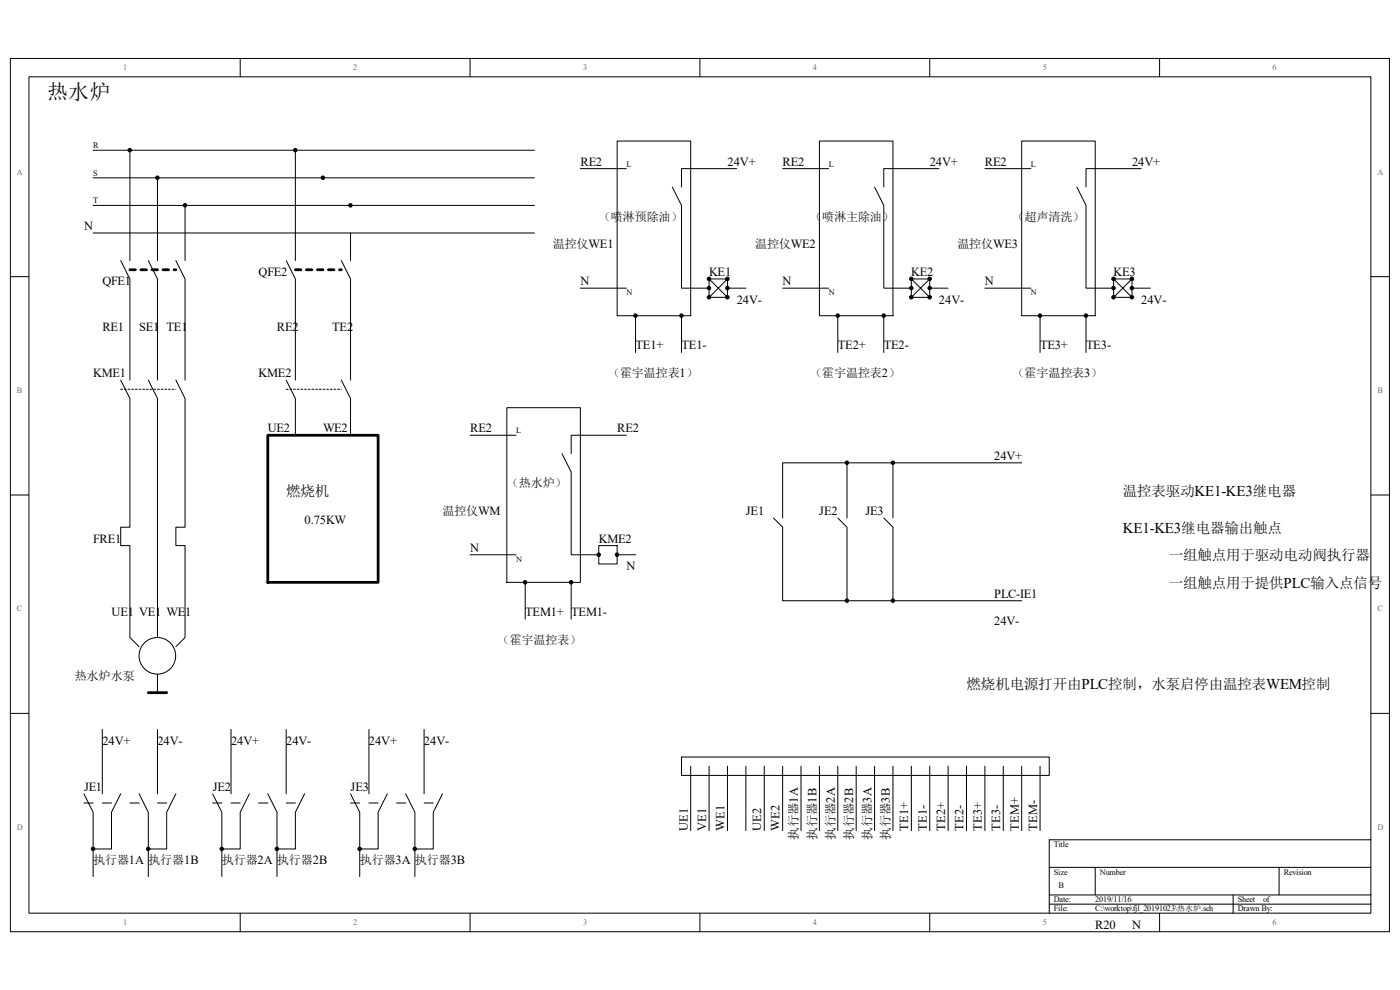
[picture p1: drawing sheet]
<svg xmlns="http://www.w3.org/2000/svg" width="297mm" height="210mm" viewBox="0 0 297 210" stroke-linecap="round" stroke-linejoin="round" font-family="sans-serif">
<path d="M2.2 12.4h292.6v185.3h-292.6z" fill="none" stroke="#000" stroke-width=".21"/>
<path d="M6.2 16.3h284.6v177.4h-284.6z" fill="#fff"/>
<g fill="none" stroke="#000" stroke-width=".21">
<path d="M6.1 16.3h284.7v177.4h-284.7zM51 12.4v3.9M99.7 12.4v3.9M148.5 12.4v3.9M197.2 12.4v3.9M246 12.4v3.9M19.8 31.9h93.6M19.8 37.7h93.6M27.6 31.9v23.4M33.4 37.7v17.6M62.7 31.9v23.4M123.1 35.8h9.8"/>
<path d="M130.9 29.9h15.6v37.1h-15.6zM142.6 39.7l2 3.9v17.5h5.8M156.3 35.8h-11.7v3.9M166 35.8h9.8M173.8 29.9h15.6v37.1h-15.6zM185.5 39.7l2 3.9v17.5h5.8M199.2 35.8h-11.7v3.9M208.9 35.8h9.8M216.7 29.9h15.7v37.1h-15.7zM228.5 39.7l1.9 3.9v17.5h5.9M242.1 35.8h-11.7v3.9M2.2 58.7h3.9"/>
<path d="M19.8 43.6h93.6M19.8 49.4h93.6M25.6 55.3l2 3.9v21.4M31.5 55.3l1.9 3.9v21.4M37.3 55.3l2 3.9v21.4M39.3 43.6v11.7M60.7 55.3l2 3.9v21.4M72.4 55.3l2 3.9v21.4M74.4 49.4v5.9M150.4 59.2v3.9l3.9-3.9h-3.9l3.9 3.9v-3.9M193.3 59.2v3.9l3.9-3.9h-3.9l3.9 3.9v-3.9M236.3 59.2v3.9l3.9-3.9h-3.9l3.9 3.9v-3.9"/>
<path d="M290.9 58.7h3.9M123.1 61.1h9.8M134.8 67v7.8M144.6 67v7.8M150.4 63.1h3.9M154.3 61.1h3.9M166 61.1h9.8M177.7 67v7.8M187.5 67v7.8M193.3 63.1h3.9M197.2 61.1h3.9M208.9 61.1h9.8"/>
<path d="M220.6 67v7.8M230.4 67v7.8M236.3 63.1h3.9M240.2 61.1h3.9M25.6 80.6l2 3.9v27.3h-2v3.9h2v19.5l1.9 2M31.5 80.6l1.9 3.9v48.8M37.3 80.6l2 3.9v27.3h-2v3.9h2v19.5l-2 2M60.7 80.6l2 3.9v7.8M72.4 80.6l2 3.9v7.8M99.7 92.3h9.8M107.5 86.5h15.6v37h-15.6zM119.2 96.2l2 3.9v17.6h5.8"/>
<path d="M132.9 92.3h-11.7v3.9M179.7 98.2v11.7M189.4 98.2v11.7M216.7 98.2h-50.7v11.7M2.2 105h3.9M99.7 117.7h9.8M127 115.7h3.9v3.9h-3.9zM130.9 117.7h3.9M164.1 109.9l1.9 1.9v15.6h50.7M177.7 109.9l2 1.9v15.6M187.5 109.9l1.9 1.9v15.6M290.9 105h3.9"/>
<path d="M33.4 131.3v3.9M111.4 123.5v7.8M121.2 123.5v7.8M2.2 151.3h3.9M21.7 154.7v13.7M33.4 143v3.9M33.4 154.7v13.7M49 154.7v13.7M60.7 154.7v13.7M78.3 154.7v13.7M90 154.7v13.7M290.9 151.3h3.9"/>
<path d="M17.8 168.4l2 3.9v13.7M17.8 170.3h2M21.7 170.3h2M25.6 168.4l-1.9 3.9v7.8h-3.9M27.6 170.3h1.9M29.5 168.4l2 3.9v13.7M33.4 170.3h2M37.3 168.4l-1.9 3.9v7.8h-3.9M45.1 168.4l2 3.9v13.7M45.1 170.3h2M49 170.3h2M52.9 168.4l-1.9 3.9v7.8h-3.9"/>
<path d="M54.9 170.3h1.9M56.8 168.4l2 3.9v13.7M60.7 170.3h2M64.6 168.4l-1.9 3.9v7.8h-3.9M74.4 168.4l1.9 3.9v13.7M74.4 170.3h1.9M78.3 170.3h1.9M82.2 168.4l-2 3.9v7.8h-3.9M84.1 170.3h2M86.1 168.4l1.9 3.9v13.7M90 170.3h1.9M93.9 168.4l-2 3.9v7.8h-3.9"/>
<path d="M144.6 160.6h78v3.9h-78zM146.5 162.5v13.7M150.4 162.5v13.7M154.3 162.5v13.7M158.2 162.5v13.7M162.1 162.5v13.7M166 162.5v13.7M169.9 162.5v13.7M173.8 162.5v13.7M177.7 162.5v13.7M181.6 162.5v13.7M185.5 162.5v13.7"/>
<path d="M189.4 162.5v13.7M193.3 162.5v13.7M197.2 162.5v13.7M201.1 162.5v13.7M205 162.5v13.7M208.9 162.5v13.7M212.8 162.5v13.7M216.7 162.5v13.7M220.6 162.5v13.7M290.9 178.2h-68.3v15.6M51 193.8v3.9M99.7 193.8v3.9"/>
<path d="M148.5 193.8v3.9M197.2 193.8v3.9M222.6 184h68.3M222.6 189.9h68.3M222.6 191.8h68.3M232.4 184v5.9M246 193.8v3.9M261.6 189.9v3.9M271.4 184v5.9"/>
<circle cx="33.4" cy="139.1" r="3.9"/>
</g>
<g fill="#000" stroke="#000" stroke-width=".21">
<circle cx="27.5" cy="31.9" r=".37"/>
<circle cx="33.4" cy="37.7" r=".37"/>
<circle cx="62.6" cy="31.9" r=".37"/>
<circle cx="68.5" cy="37.7" r=".37"/>
<circle cx="39.2" cy="43.6" r=".37"/>
<circle cx="74.3" cy="43.6" r=".37"/>
<circle cx="150.4" cy="59.2" r=".37"/>
<circle cx="154.3" cy="59.2" r=".37"/>
<circle cx="193.3" cy="59.2" r=".37"/>
<circle cx="197.2" cy="59.2" r=".37"/>
<circle cx="236.2" cy="59.2" r=".37"/>
<circle cx="240.1" cy="59.2" r=".37"/>
<circle cx="134.8" cy="67" r=".37"/>
<circle cx="144.6" cy="67" r=".37"/>
<circle cx="150.4" cy="63.1" r=".37"/>
<circle cx="150.4" cy="61.1" r=".37"/>
<circle cx="154.3" cy="61.1" r=".37"/>
<circle cx="154.3" cy="63.1" r=".37"/>
<circle cx="177.7" cy="67" r=".37"/>
<circle cx="187.5" cy="67" r=".37"/>
<circle cx="193.3" cy="61.1" r=".37"/>
<circle cx="193.3" cy="63.1" r=".37"/>
<circle cx="197.2" cy="63.1" r=".37"/>
<circle cx="197.2" cy="61.1" r=".37"/>
<circle cx="220.6" cy="67" r=".37"/>
<circle cx="230.4" cy="67" r=".37"/>
<circle cx="236.2" cy="63.1" r=".37"/>
<circle cx="236.2" cy="61.1" r=".37"/>
<circle cx="240.1" cy="61.1" r=".37"/>
<circle cx="240.1" cy="63.1" r=".37"/>
<circle cx="179.7" cy="98.2" r=".37"/>
<circle cx="189.4" cy="98.2" r=".37"/>
<circle cx="127" cy="117.7" r=".37"/>
<circle cx="130.9" cy="117.7" r=".37"/>
<circle cx="111.4" cy="123.5" r=".37"/>
<circle cx="121.2" cy="123.5" r=".37"/>
<circle cx="179.7" cy="127.4" r=".37"/>
<circle cx="189.4" cy="127.4" r=".37"/>
<circle cx="19.7" cy="180.1" r=".37"/>
<circle cx="31.4" cy="180.1" r=".37"/>
<circle cx="47" cy="180.1" r=".37"/>
<circle cx="58.7" cy="180.1" r=".37"/>
<circle cx="76.3" cy="180.1" r=".37"/>
<circle cx="88" cy="180.1" r=".37"/>
</g>
<path d="M27.6 57.2h9.7M62.7 57.2h9.7" fill="none" stroke="#000" stroke-width=".59" stroke-dasharray="1.2 1.2"/>
<path d="M25.6 82.6h11.7M60.7 82.6h11.7" fill="none" stroke="#000" stroke-width=".21" stroke-dasharray=".4 .4"/>
<path d="M56.8 92.3h23.4v31.2h-23.4zM31.5 146.9h3.9" fill="none" stroke="#000" stroke-width=".59"/>
<text font-size="4.4" x="10" y="21.1">热水炉</text>
<text font-size="3.2" x="238.2" y="113">KE1-KE3继电器输出触点</text>
<g font-size="3.1">
<text x="60.7" y="105.2">燃烧机</text>
<text x="238.2" y="105.2">温控表驱动KE1-KE3继电器</text>
<text x="247.9" y="118.9">一组触点用于驱动电动阀执行器</text>
<text x="247.9" y="124.7">一组触点用于提供PLC输入点信号</text>
<text x="205.1" y="146.2">燃烧机电源打开由PLC控制，水泵启停由温控表WEM控制</text>
</g>
<g font-size="2.6">
<text x="123.1" y="35.1">RE2</text>
<text x="154.3" y="35.1">24V+</text>
<text x="166" y="35.1">RE2</text>
<text x="197.2" y="35.1">24V+</text>
<text x="209" y="35.1">RE2</text>
<text x="240.2" y="35.1">24V+</text>
<text x="127" y="46.8">（喷淋预除油）</text>
<text x="171.9" y="46.8">（喷淋主除油）</text>
<text x="214.8" y="46.8">（超声清洗）</text>
<text x="17.8" y="48.8">N</text>
<text x="117.3" y="52.7">温控仪WE1</text>
<text x="160.2" y="52.7">温控仪WE2</text>
<text x="203.1" y="52.7">温控仪WE3</text>
<text x="54.9" y="58.5">QFE2</text>
<text x="150.5" y="58.5">KE1</text>
<text x="193.3" y="58.5">KE2</text>
<text x="236.3" y="58.5">KE3</text>
<text x="21.7" y="60.5">QFE1</text>
<text x="123.1" y="60.5">N</text>
<text x="156.3" y="64.4">24V-</text>
<text x="166" y="60.5">N</text>
<text x="199.2" y="64.4">24V-</text>
<text x="209" y="60.5">N</text>
<text x="242.1" y="64.4">24V-</text>
<text x="21.7" y="70.2">RE1</text>
<text x="29.5" y="70.2">SE1</text>
<text x="35.3" y="70.2">TE1</text>
<text x="58.8" y="70.2">RE2</text>
<text x="70.5" y="70.2">TE2</text>
<text x="134.8" y="74.1">TE1+</text>
<text x="144.6" y="74.1">TE1-</text>
<text x="177.8" y="74.1">TE2+</text>
<text x="187.5" y="74.1">TE2-</text>
<text x="220.6" y="74.1">TE3+</text>
<text x="230.4" y="74.1">TE3-</text>
<text x="19.8" y="80">KME1</text>
<text x="54.9" y="80">KME2</text>
<text x="129" y="80">（霍宇温控表1）</text>
<text x="171.9" y="80">（霍宇温控表2）</text>
<text x="214.8" y="80">（霍宇温控表3）</text>
<text x="56.8" y="91.7">UE2</text>
<text x="68.5" y="91.7">WE2</text>
<text x="99.7" y="91.7">RE2</text>
<text x="130.9" y="91.7">RE2</text>
<text x="210.9" y="97.5">24V+</text>
<text x="107.5" y="103.4">（热水炉）</text>
<text x="64.6" y="111.2">0.75KW</text>
<text x="93.9" y="109.3">温控仪WM</text>
<text x="158.2" y="109.3">JE1</text>
<text x="173.8" y="109.3">JE2</text>
<text x="183.6" y="109.3">JE3</text>
<text x="19.8" y="115.1">FRE1</text>
<text x="99.7" y="117.1">N</text>
<text x="127" y="115.1">KME2</text>
<text x="132.9" y="120.9">N</text>
<text x="23.7" y="130.7">UE1 VE1 WE1</text>
<text x="111.4" y="130.7">TEM1+ TEM1-</text>
<text x="210.9" y="126.8">PLC-IE1</text>
<text x="105.6" y="136.6">（霍宇温控表）</text>
<text x="210.9" y="132.7">24V-</text>
<text x="15.9" y="144.4">热水炉水泵</text>
<text x="21.7" y="158">24V+</text>
<text x="33.4" y="158">24V-</text>
<text x="49" y="158">24V+</text>
<text x="60.7" y="158">24V-</text>
<text x="78.3" y="158">24V+</text>
<text x="90" y="158">24V-</text>
<text x="17.8" y="167.8">JE1</text>
<text x="45.1" y="167.8">JE2</text>
<text x="74.4" y="167.8">JE3</text>
<text x="145.9" y="176.2" transform="rotate(-90 145.9 176.2)">UE1</text>
<text x="149.8" y="176.2" transform="rotate(-90 149.8 176.2)">VE1</text>
<text x="153.7" y="176.2" transform="rotate(-90 153.7 176.2)">WE1</text>
<text x="161.5" y="176.2" transform="rotate(-90 161.5 176.2)">UE2</text>
<text x="165.4" y="176.2" transform="rotate(-90 165.4 176.2)">WE2</text>
<text x="169.3" y="178.1" transform="rotate(-90 169.3 178.1)">执行器1A</text>
<text x="173.2" y="178.1" transform="rotate(-90 173.2 178.1)">执行器1B</text>
<text x="177.1" y="178.1" transform="rotate(-90 177.1 178.1)">执行器2A</text>
<text x="181" y="178.1" transform="rotate(-90 181 178.1)">执行器2B</text>
<text x="184.9" y="178.1" transform="rotate(-90 184.9 178.1)">执行器3A</text>
<text x="188.8" y="178.1" transform="rotate(-90 188.8 178.1)">执行器3B</text>
<text x="192.7" y="176.2" transform="rotate(-90 192.7 176.2)">TE1+</text>
<text x="196.6" y="176.2" transform="rotate(-90 196.6 176.2)">TE1-</text>
<text x="200.5" y="176.2" transform="rotate(-90 200.5 176.2)">TE2+</text>
<text x="204.4" y="176.2" transform="rotate(-90 204.4 176.2)">TE2-</text>
<text x="208.3" y="176.2" transform="rotate(-90 208.3 176.2)">TE3+</text>
<text x="212.2" y="176.2" transform="rotate(-90 212.2 176.2)">TE3-</text>
<text x="216.1" y="176.2" transform="rotate(-90 216.1 176.2)">TEM+</text>
<text x="220" y="176.2" transform="rotate(-90 220 176.2)">TEM-</text>
<text x="19.8" y="183.3">执行器1A 执行器1B</text>
<text x="47.1" y="183.3">执行器2A 执行器2B</text>
<text x="76.3" y="183.3">执行器3A 执行器3B</text>
<text x="232.4" y="197">R20</text>
<text x="240.2" y="197">N</text>
</g>
<g font-size="1.8" fill="#696969">
<text x="26.2" y="14.9">1</text>
<text x="74.9" y="14.9">2</text>
<text x="123.7" y="14.9">3</text>
<text x="172.5" y="14.9">4</text>
<text x="221.2" y="14.9">5</text>
<text x="270" y="14.9">6</text>
<text x="3.6" y="37">A</text>
<text x="292.2" y="37">A</text>
<text x="3.6" y="83.4">B</text>
<text x="292.3" y="83.4">B</text>
<text x="3.6" y="129.7">C</text>
<text x="292.3" y="129.7">C</text>
<text x="3.6" y="176">D</text>
<text x="292.2" y="176">D</text>
<text x="26.2" y="196.3">1</text>
<text x="74.9" y="196.3">2</text>
<text x="123.7" y="196.3">3</text>
<text x="172.5" y="196.3">4</text>
<text x="221.2" y="196.3">5</text>
<text x="270" y="196.3">6</text>
</g>
<g font-size="1.8">
<text x="19.8" y="31.5">R</text>
<text x="132.9" y="35.3">L</text>
<text x="175.8" y="35.3">L</text>
<text x="218.7" y="35.3">L</text>
<text x="19.8" y="37.3">S</text>
<text x="19.8" y="43.1">T</text>
<text x="132.9" y="62.7">N</text>
<text x="175.8" y="62.7">N</text>
<text x="218.7" y="62.7">N</text>
<text x="109.5" y="91.9">L</text>
<text x="109.5" y="119.2">N</text>
<text x="223.6" y="179.7">Title</text>
<text x="223.6" y="185.5">Size</text>
<text x="233.3" y="185.5">Number</text>
<text x="272.3" y="185.5">Revision</text>
<text x="223.6" y="191.4">Date:</text>
<text x="224.5" y="188.5">B</text>
<text x="232.4" y="191.4">2019/11/16</text>
<text x="262.6" y="191.4">Sheet</text>
<text x="268" y="191.4">of</text>
<text x="223.6" y="193.3">File:</text>
<text x="232.4" y="193.3">C:\worktop\fjl_20191023\热水炉.sch</text>
<text x="262.6" y="193.3">Drawn By:</text>
</g>
</svg>
